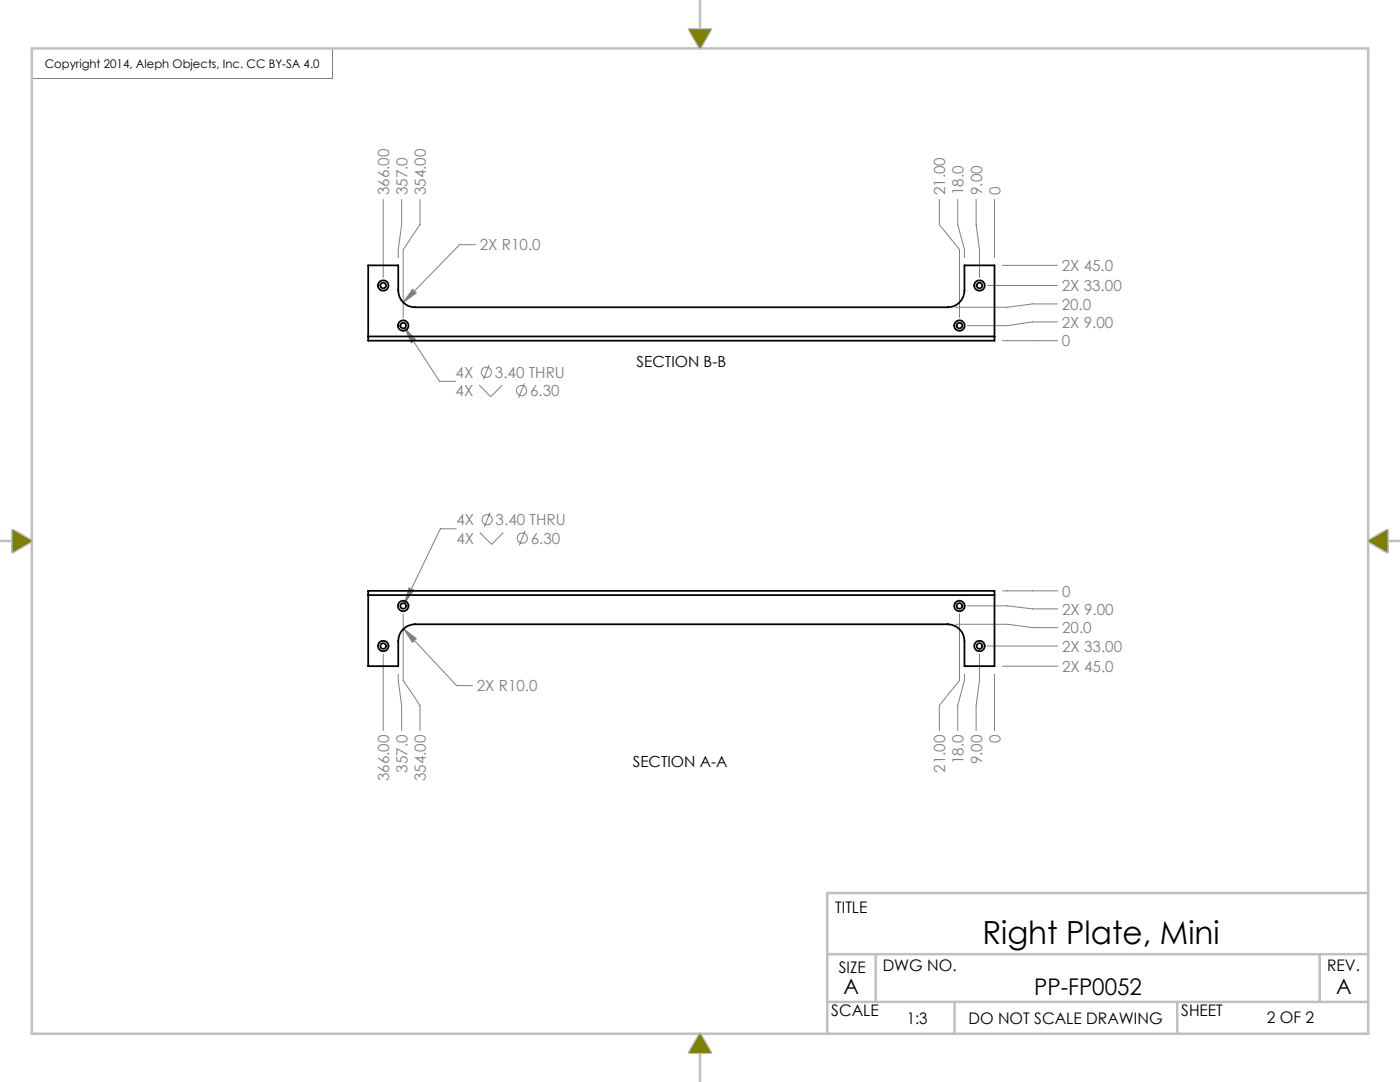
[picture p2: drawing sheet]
<svg xmlns="http://www.w3.org/2000/svg" width="279mm" height="216mm" viewBox="0 0 279 216" stroke-linecap="round" stroke-linejoin="round" font-family="sans-serif">
<path d="M66.4 9.7v6h-60.1" fill="none" stroke="#808080" stroke-width=".2"/>
<g fill="none" stroke="#c0c0c0" stroke-width=".5">
<path d="M139.7 0v5.9M6.3 9.7h266.8v196.6h-266.8zM137.5 5.9h4.4l-2.2 3.8zM0 107.9h2.5M2.5 105.8l3.8 2.1-3.8 2.3zM273.1 107.9l3.8-2.1v4.4zM276.9 107.9h2.5M273.1 178.2h-108v28.1M165.1 199.9h108M165.1 190.4h108M174.8 190.4v9.5M190.5 199.9v6.4"/>
<path d="M234.9 199.9v6.4M263.4 190.4v9.5M139.7 210.1v5.8M139.7 206.3l2.2 3.8h-4.4z"/>
</g>
<path d="M137.5 5.9l2.2 3.8 2.2-3.8zM273 108l3.9-2.2v4.4zM139.7 206.3l2.2 3.8h-4.4zM2.5 105.8l3.8 2.2-3.8 2.2z" fill-rule="evenodd" fill="#808000"/>
<g fill="none" stroke="#808080" stroke-width=".2">
<path d="M76.5 39.8v15.6M80.2 39.8v5l-.7 5v1.6M83.8 39.8v5l-3.3 5v13.6M187.5 39.8v5l4 5v13.6M191.1 39.8v5l1.4 5v1.6M194.8 39.8v5l.7 5v5.6M198.5 39.8v11.6M82.3 57.7l.8 .8-2.6 1.9zM94.9 48.8h-3.2l-11.2 11.6M197.1 57h13.9M200.1 53h10.9M80.8 65.4l2.2 2.4-.9 .6z"/>
<path d="M80.8 65.4l6.9 10.7h3.2M95.6 76.8l2.3 2.4 2.4-2.4M97.6 72.8l-1.1 2.9M104.7 76.5l-1.2 2.9M200.1 68h10.9M211 60.6h-5l-5 .7h-10.3M211 64.2h-5l-5 .8h-7.9M81.6 117.3l1 .5-1.9 2.6zM91.1 105.5h-3.2l-7.2 14.9M95.8 106.3l2.3 2.3 2.3-2.3M97.8 102.3l-1.1 2.9M104.8 105.9l-1.2 2.9"/>
<path d="M200.1 117.9h11M76.5 130.5v15.3M79.5 134.5v1.3l.7 5v5M80.5 122.5v13.3l3.3 5v5M80.5 125.5l2.6 1.9-.8 .8zM80.5 125.5l10.6 11.3h3.2M190.7 124.6h10.4l5 .6h5M191.5 122.5v13.3l-4 5v5M192.5 134.5v1.3l-1.4 5v5M193.1 120.9h8l5 .6h5M195.5 130.5v5.3l-.7 5v5M197.1 128.9h14"/>
<path d="M198.5 134.5v11.3M200.1 132.9h11"/>
<circle cx="97.1" cy="74.3" r="1.03"/>
<circle cx="104.1" cy="77.9" r="1.01"/>
<circle cx="97.2" cy="103.7" r="1.02"/>
<circle cx="104.2" cy="107.4" r="1.03"/>
</g>
<path d="M82.3 57.7l-1.8 2.7 2.6-1.9zM80.8 65.4l1.3 3 .9-.6zM80.5 125.5l1.8 2.7 .8-.8zM81.6 117.3l-.9 3.1 1.9-2.6z" fill="#808080"/>
<g fill="none" stroke="#000" stroke-width=".35">
<path d="M73.5 67.1v-14.1h6v5a3.4 3.4 0 0 0 3.3 3.3h106.4a3.4 3.4 0 0 0 3.3-3.3v-5h6v14.1M73.5 67.1v.9h125v-.9M73.5 67.1h125M73.5 118.7v-.8h125v.8M73.5 118.7v14.2h6v-5a3.4 3.4 0 0 1 3.3-3.3h106.4a3.4 3.4 0 0 1 3.3 3.3v5h6v-14.2M73.5 118.7h125"/>
<circle cx="76.5" cy="57" r=".56"/>
<circle cx="76.5" cy="57" r="1.06"/>
<circle cx="195.5" cy="57" r=".56"/>
<circle cx="195.5" cy="57" r="1.06"/>
<circle cx="80.5" cy="65" r="1.05"/>
<circle cx="80.5" cy="64.9" r=".57"/>
<circle cx="191.5" cy="65" r="1.05"/>
<circle cx="191.5" cy="65" r=".56"/>
<circle cx="76.5" cy="128.9" r=".58"/>
<circle cx="76.5" cy="128.9" r="1.06"/>
<circle cx="80.5" cy="120.9" r=".56"/>
<circle cx="80.5" cy="120.9" r="1.05"/>
<circle cx="191.5" cy="120.9" r="1.04"/>
<circle cx="191.5" cy="120.9" r=".57"/>
<circle cx="195.5" cy="128.9" r=".57"/>
<circle cx="195.5" cy="128.9" r="1.06"/>
</g>
<text font-size="6.4" x="196.1" y="188.4">Right Plate, Mini</text>
<text font-size="4.6" x="206.4" y="198.5">PP-FP0052</text>
<g font-size="4.2">
<text x="168.4" y="198.4">A</text>
<text x="266.7" y="198.4">A</text>
</g>
<g font-size="3.2">
<text x="166.7" y="182.1">TITLE</text>
<text x="167.4" y="194.1">SIZE</text>
<text x="176.2" y="193.8">DWG NO.</text>
<text x="264.9" y="193.8">REV.</text>
<text x="165.9" y="202.8">SCALE</text>
<text x="235.7" y="202.8">SHEET</text>
<text x="181" y="204.4">1:3</text>
<text x="193.3" y="204.3">DO NOT SCALE DRAWING</text>
<text x="252.8" y="204">2 OF 2</text>
</g>
<g font-size="3" fill="#808080">
<text x="77.6" y="38.9" transform="rotate(-90 77.6 38.9)">366.00</text>
<text x="81.3" y="38.9" transform="rotate(-90 81.3 38.9)">357.0</text>
<text x="85" y="38.9" transform="rotate(-90 85 38.9)">354.00</text>
<text x="188.7" y="38.9" transform="rotate(-90 188.7 38.9)">21.00</text>
<text x="192.3" y="38.9" transform="rotate(-90 192.3 38.9)">18.0</text>
<text x="196" y="38.9" transform="rotate(-90 196 38.9)">9.00</text>
<text x="199.6" y="38.9" transform="rotate(-90 199.6 38.9)">0</text>
<text x="95.8" y="50">2X R10.0</text>
<text x="211.9" y="54.1">2X 45.0</text>
<text x="211.9" y="58.1">2X 33.00</text>
<text x="211.9" y="61.8">20.0</text>
<text x="211.9" y="65.4">2X 9.00</text>
<text x="211.9" y="69.1">0</text>
<text x="90.9" y="75.4">4X</text>
<text x="98.8" y="75.4">3.40 THRU</text>
<text x="90.9" y="79">4X</text>
<text x="105.8" y="79">6.30</text>
<text x="91.1" y="104.8">4X</text>
<text x="98.9" y="104.8">3.40 THRU</text>
<text x="91.1" y="108.5">4X</text>
<text x="105.9" y="108.5">6.30</text>
<text x="212" y="119">0</text>
<text x="212" y="122.6">2X 9.00</text>
<text x="212" y="126.4">20.0</text>
<text x="212" y="130">2X 33.00</text>
<text x="95.2" y="138">2X R10.0</text>
<text x="212" y="134">2X 45.0</text>
<text x="199.6" y="148.3" transform="rotate(-90 199.6 148.3)">0</text>
<text x="77.6" y="155.9" transform="rotate(-90 77.6 155.9)">366.00</text>
<text x="81.3" y="154.2" transform="rotate(-90 81.3 154.2)">357.0</text>
<text x="85" y="155.9" transform="rotate(-90 85 155.9)">354.00</text>
<text x="188.7" y="154.2" transform="rotate(-90 188.7 154.2)">21.00</text>
<text x="192.3" y="152.5" transform="rotate(-90 192.3 152.5)">18.0</text>
<text x="196" y="152.5" transform="rotate(-90 196 152.5)">9.00</text>
</g>
<g font-size="3">
<text x="127.1" y="73.2">SECTION B-B</text>
<text x="126.3" y="153.1">SECTION A-A</text>
</g>
<text font-size="2.4" x="8.9" y="13.6">Copyright 2014, Aleph Objects, Inc. CC BY-SA 4.0</text>
</svg>
